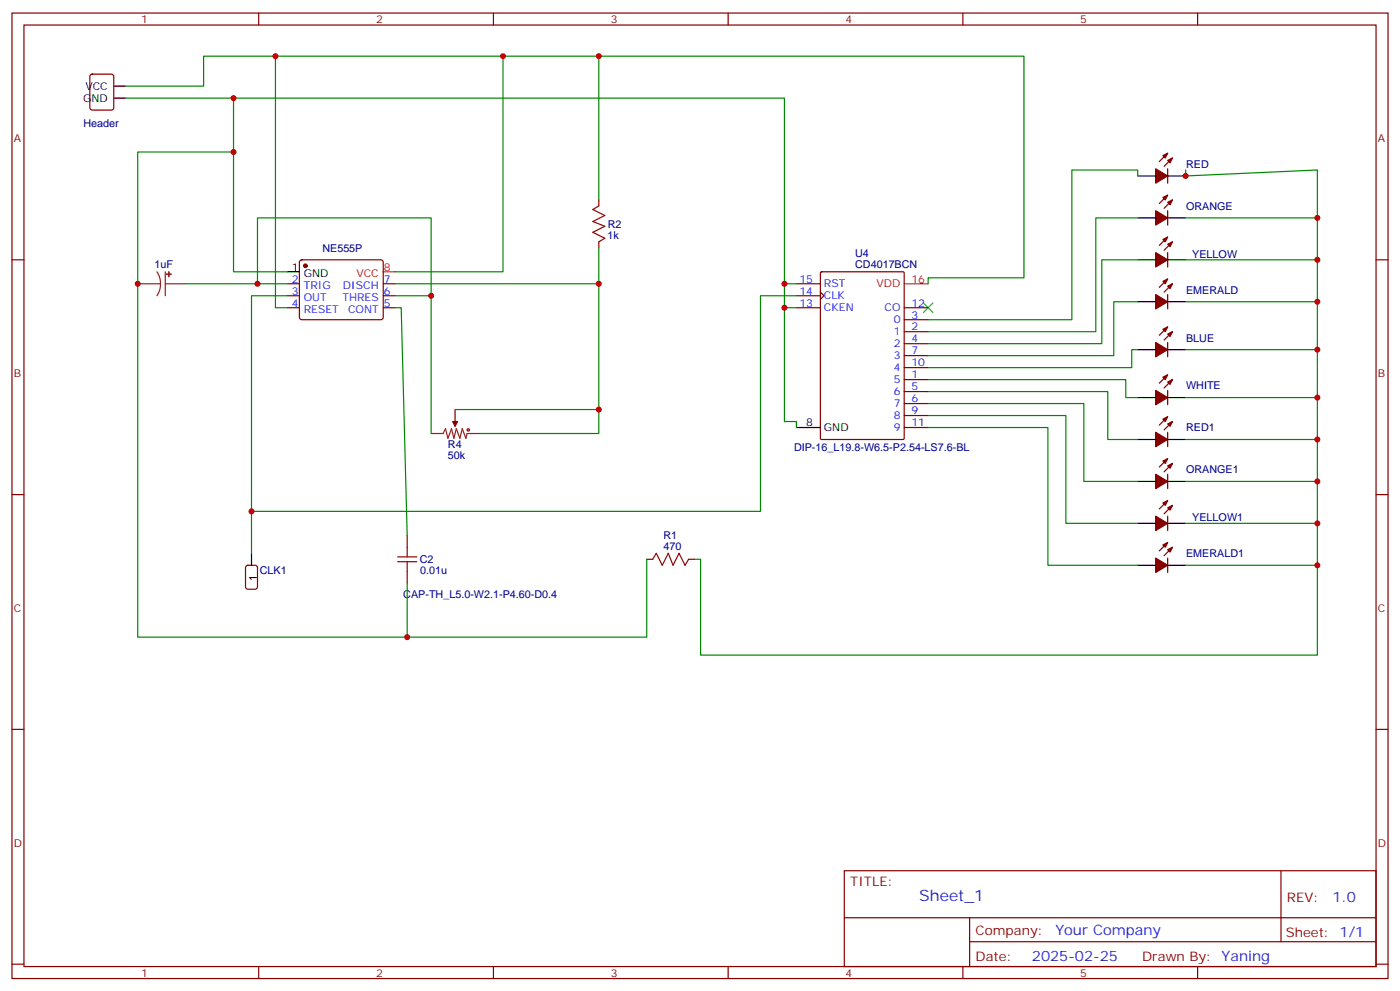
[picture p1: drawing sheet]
<svg xmlns="http://www.w3.org/2000/svg" width="412mm" height="292mm" viewBox="0 0 412 292" stroke-linecap="round" stroke-linejoin="round" font-family="sans-serif">
<g fill="none" stroke="#870000" stroke-width=".35">
<path d="M3.5 3.8h405.4v284.4h-405.4zM7.1 7.4h398.2v277.3h-398.2zM76.2 3.8v3.6M145.3 3.8v3.6M214.5 3.8v3.6M283.6 3.8v3.6M352.8 3.8v3.6M26.7 22l.5-.2h5.6l.7 .5v9.4l-.4 .7h-5.9l-.7-.4v-9.5zM176.4 58.9v1.7M344 49.7v4.2M344 45.1l-2.5 2.5M344 57.5l-2.5 2.4"/>
<path d="M345.4 46.5l-2.5 2.5M345.4 58.9l-2.5 2.4M3.5 76.5h3.6M88.4 76.7l.5-.2h23.3l.5 .2 .2 .5-.1 16.5-.6 .5-23.6-.1-.4-.6v-16.3zM176.4 71.2v1.8M344 62.1v4.2M344 74.4v4.2M344 69.8l-2.5 2.5M345.4 71.2l-2.5 2.5M405.3 76.5h3.6M84.7 90.6h3.5M84.7 83.6h3.5"/>
<path d="M84.7 87.1h3.5M112.9 90.6h3.5M112.9 83.6h3.5M112.9 87.1h3.5M234.6 90.6h7.1M234.6 83.6h7.1M234.6 87.1h7.1M241.7 86l1 1.1-1 1.1M241.7 80.2l.3-.2h24l.3 .2v48.9l-.1 .3h-24.2l-.3-.2zM266.3 97.7h7.1M266.3 94.2h7.1M266.3 90.6h7.1"/>
<path d="M344 86.7v4.3M344 96.3l-2.5 2.4M344 82.2l-2.5 2.4M345.4 97.7l-2.5 2.5M345.4 83.6l-2.5 2.4M266.3 111.8h7.1M266.3 101.2h7.1M266.3 115.3h7.1M266.3 118.9h7.1M266.3 104.7h7.1M266.3 108.3h7.1M344 100.9v4.2"/>
<path d="M344 115v4.2M344 110.4l-2.5 2.5M345.4 111.8l-2.5 2.5M134.1 120.6v3.5M266.3 122.4h7.1M266.3 125.9h7.1M344 127.3v4.3M344 139.7v4.2M344 135.1l-2.5 2.4M344 122.7l-2.5 2.5M345.4 136.5l-2.5 2.5M345.4 124.1l-2.5 2.5"/>
<path d="M3.5 145.7h3.6M119.9 157.7v3.5M344 152v4.2M344 159.8l-2.5 2.4M344 147.4l-2.5 2.5M345.4 148.8l-2.5 2.5M405.3 145.7h3.6M119.9 168.2v3.6M190.5 164.7h1.8M202.8 164.7h1.8M344 164.4v4.2M345.4 161.2l-2.5 2.5"/>
<path d="M3.5 214.8h3.6M405.3 214.8h3.6M248.7 256.4h156.6v28.3h-156.6zM377.3 256.5v20.8M248.7 270.3h156.5M285.6 277.3h119.6M285.6 270.3v14.1M3.5 284h3.6M76.2 284.7v3.5M145.3 284.7v3.5M214.5 284.7v3.5M283.6 284.7v3.5"/>
<path d="M352.8 284.7v3.5M405.3 284h3.6"/>
</g>
<g fill="none" stroke="#a10000" stroke-width=".35">
<path d="M176.4 60.6l-1.8 1.1 3.6 1.8-3.6 1.7 3.6 1.4-3.6 1.8 3.6 1.8-1.8 1M117.1 165.4h5.7M117.1 164h5.7M119.9 161.2v2.8M119.9 165.4v2.8M192.3 164.7l1-1.8 1.8 3.6 1.7-3.6 1.5 3.6 1.7-3.6 1.8 3.6 1-1.8"/>
<circle cx="137.9" cy="126.6" r=".35"/>
</g>
<path d="M272 89.2l2.8 2.8M274.8 89.2l-2.8 2.8" fill="none" stroke="#3c3" stroke-width=".35"/>
<g fill="none" stroke="#000" stroke-width=".35">
<path d="M33.5 28.9h3.5M33.5 25.4h3.5M335.1 51.8h5.3M344 51.8h5.2M335.1 76.5h5.3M335.1 64.2h5.3M344 76.5h5.2M344 64.2h5.2M84.7 80h3.5M335.1 88.9h5.3M344 88.9h5.2M335.1 103h5.3"/>
<path d="M335.1 117.1h5.3M344 103h5.2M344 117.1h5.2M234.6 125.9h7.1M335.1 129.4h5.3M344 129.4h5.2M335.1 141.8h5.3M335.1 154.1h5.3M344 141.8h5.2M344 154.1h5.2M74.1 162.9v3.6M335.1 166.5h5.3"/>
<path d="M344 166.5h5.2"/>
</g>
<path d="M112.9 80h3.5M266.3 83.6h7.1" fill="none" stroke="#f00" stroke-width=".35"/>
<path d="M72.6 166.7l.4-.2h2.1l.7 .4v5.9l-.4 .7h-2.4l-.6-.4-.1-5.9z" fill="none" stroke="#900" stroke-width=".35"/>
<path d="M40.6 83.6h6.7M46.2 80l.8 1.7 .3 1.9M47.3 83.6l-.3 1.8-.8 1.7M48.7 83.6h6M48.7 80v7.1M127 127.7h3.5l.7-1.4 .7 2.8 1.1-2.8 .7 2.8 .7-2.8 1.1 2.8 .7-2.8 1 2.8 .4-1.4h3.5M134.1 124.1v1.5" fill="none" stroke="#8c2424" stroke-width=".35"/>
<g fill="#870000" stroke="#870000" stroke-width=".35">
<path d="M133.3 124.1h1.5l-.7 1.5z"/>
<path d="M342.5 97l1.5-.7-.7 1.4z"/>
<path d="M344 98.4l1.4-.7-.7 1.4z"/>
<path d="M340.4 100.9l3.6 2.1-3.6 2.1z"/>
<path d="M342.5 111.1l1.5-.7-.7 1.4z"/>
<path d="M344 112.5l1.4-.7-.7 1.4z"/>
<path d="M340.4 115l3.6 2.1-3.6 2.1z"/>
<path d="M342.5 70.5l1.5-.7-.7 1.4z"/>
<path d="M344 71.9l1.4-.7-.7 1.4z"/>
<path d="M340.4 74.4l3.6 2.1-3.6 2.1z"/>
<path d="M342.5 82.9l1.5-.7-.7 1.4z"/>
<path d="M344 84.3l1.4-.7-.7 1.4z"/>
<path d="M340.4 86.7l3.6 2.2-3.6 2.1z"/>
<path d="M342.5 45.8l1.5-.7-.7 1.4z"/>
<path d="M344 47.2l1.4-.7-.7 1.4z"/>
<path d="M340.4 49.7l3.6 2.1-3.6 2.1z"/>
<path d="M342.5 58.2l1.5-.7-.7 1.4z"/>
<path d="M344 59.6l1.4-.7-.7 1.4z"/>
<path d="M340.4 62.1l3.6 2.1-3.6 2.1z"/>
<path d="M342.5 135.8l1.5-.7-.7 1.4z"/>
<path d="M344 137.2l1.4-.7-.7 1.4z"/>
<path d="M340.4 139.7l3.6 2.1-3.6 2.1z"/>
<path d="M342.5 123.4l1.5-.7-.7 1.4z"/>
<path d="M344 124.8l1.4-.7-.7 1.5z"/>
<path d="M340.4 127.3l3.6 2.1-3.6 2.2z"/>
<path d="M342.5 160.5l1.5-.7-.7 1.4z"/>
<path d="M344 161.9l1.4-.7-.7 1.4z"/>
<path d="M340.4 164.4l3.6 2.1-3.6 2.1z"/>
<path d="M342.5 148.1l1.5-.7-.7 1.4z"/>
<path d="M344 149.5l1.4-.7-.7 1.4z"/>
<path d="M340.4 152l3.6 2.1-3.6 2.1z"/>
<circle cx="90" cy="78.3" r=".53"/>
</g>
<g fill="#8c2424" stroke="#8c2424" stroke-width=".35">
<path d="M49.7 80v1.5z"/>
<path d="M49 80.8h1.4z"/>
</g>
<g fill="none" stroke="#008700" stroke-width=".35">
<path d="M81.1 16.5v74.1h3.6M148.2 16.5v63.5h-31.8M176.4 16.5v42.4M37 25.4h23v-8.9h241.6v65.3h-28.2v1.8M37 28.9h194.1v95.2h3.5v1.8M68.8 28.9v51.1h15.9M68.8 44.8h-28.2v142.8h79.3v-15.8M335.1 51.8v-1.7h-19.4v44.1h-42.3M349.2 50.1v1.7l38.9-1.7v142.8h-181.7v-28.2h-1.8M176.4 73v10.6h-60M335.1 64.2h-12.3v33.5h-49.4M335.1 76.5h-10.5v24.7h-51.2"/>
<path d="M349.2 64.2h38.9M349.2 76.5h38.9M54.7 83.6h30M75.8 83.6v-19.4h51.2v22.9M84.7 87.1h-10.6v75.8M116.4 87.1h10.6v40.6M116.4 90.6h1.8l1.7 67.1M176.4 83.6v37h-42.3M231.1 83.6h3.5M231.1 90.6h3.5M234.6 87.1h-10.6v63.5h-149.9M335.1 88.9h-7v15.8h-54.7"/>
<path d="M349.2 88.9h38.9M273.4 111.8h58.2v5.3h3.5M273.4 115.3h52.9v14.1h8.8M273.4 118.9h45.9v22.9h15.8M335.1 103h-1.7v5.3h-60M349.2 103h38.9M349.2 117.1h38.9M176.4 120.6v7.1h-35.3M273.4 122.4h40.6v31.7h21.1M273.4 125.9h35.3v40.6h26.4M349.2 129.4h38.9M349.2 141.8h38.9"/>
<path d="M349.2 154.1h38.9M190.5 164.7v22.9h-70.6M349.2 166.5h38.9"/>
</g>
<g fill="#c00">
<circle cx="81.1" cy="16.5" r=".88"/>
<circle cx="148.2" cy="16.5" r=".88"/>
<circle cx="176.4" cy="16.5" r=".88"/>
<circle cx="176.4" cy="83.6" r=".88"/>
<circle cx="176.4" cy="120.6" r=".88"/>
<circle cx="127" cy="87.1" r=".88"/>
<circle cx="75.8" cy="83.6" r=".88"/>
<circle cx="74.1" cy="150.6" r=".88"/>
<circle cx="231.1" cy="90.6" r=".88"/>
<circle cx="231.1" cy="83.6" r=".88"/>
<circle cx="68.8" cy="28.9" r=".88"/>
<circle cx="68.8" cy="44.8" r=".88"/>
<circle cx="40.6" cy="83.6" r=".88"/>
<circle cx="119.9" cy="187.6" r=".88"/>
<circle cx="349.3" cy="51.8" r=".88"/>
<circle cx="388.1" cy="64.2" r=".88"/>
<circle cx="388.1" cy="76.5" r=".88"/>
<circle cx="388.1" cy="88.9" r=".88"/>
<circle cx="388.1" cy="103" r=".88"/>
<circle cx="388.1" cy="117.1" r=".88"/>
<circle cx="388.1" cy="129.4" r=".88"/>
<circle cx="388.1" cy="141.8" r=".88"/>
<circle cx="388.1" cy="154.1" r=".88"/>
<circle cx="388.1" cy="166.5" r=".88"/>
</g>
<text font-size="4.6" fill="#00f" x="270.8" y="265.5">Sheet_1</text>
<g font-size="4.2" fill="#00f">
<text x="392.5" y="265.7">1.0</text>
<text x="310.9" y="275.3">Your Company</text>
<text x="304" y="283.1">2025-02-25</text>
</g>
<g font-size="3.9" fill="#800">
<text x="250.5" y="261">TITLE:</text>
<text x="379.1" y="265.7">REV:</text>
<text x="287.4" y="275.2">Company:</text>
<text x="378.7" y="275.8">Sheet: 1/1</text>
<text x="287.4" y="282.9">Date:</text>
<text x="336.4" y="283">Drawn By: Yaning</text>
</g>
<g font-size="3.2" fill="#800">
<text x="41.6" y="6.8">1</text>
<text x="110.8" y="6.8">2</text>
<text x="179.9" y="6.8">3</text>
<text x="249.1" y="6.8">4</text>
<text x="318.2" y="6.8">5</text>
<text x="4.1" y="41.9">A</text>
<text x="405.9" y="41.9">A</text>
<text x="4.1" y="111.1">B</text>
<text x="405.9" y="111.1">B</text>
<text x="4.1" y="180.2">C</text>
<text x="405.9" y="180.2">C</text>
<text x="4.1" y="249.4">D</text>
<text x="405.9" y="249.4">D</text>
<text x="41.6" y="287.7">1</text>
<text x="110.8" y="287.7">2</text>
<text x="179.9" y="287.7">3</text>
<text x="249.1" y="287.7">4</text>
<text x="318.2" y="287.7">5</text>
</g>
<g font-size="3.2">
<text x="24.5" y="30">GND</text>
<text x="25.1" y="26.4">VCC</text>
<text x="86" y="79.7">1</text>
<text x="89.5" y="81.5">GND</text>
<text x="237.5" y="125.6">8</text>
<text x="242.7" y="127">GND</text>
<text x="75.7" y="171.1" transform="rotate(-90 75.7 171.1)">1</text>
</g>
<g font-size="3.2" fill="#000080">
<text x="24.6" y="37.3">Header</text>
<text x="349.4" y="49.4">RED</text>
<text x="349.4" y="61.8">ORANGE</text>
<text x="179" y="70.3">1k</text>
<text x="179" y="67.1">R2</text>
<text x="95" y="74.1">NE555P</text>
<text x="251.9" y="75.7">U4</text>
<text x="351.2" y="75.9">YELLOW</text>
<text x="45.5" y="79">1uF</text>
<text x="251.9" y="78.9">CD4017BCN</text>
<text x="349.4" y="86.5">EMERALD</text>
<text x="349.4" y="100.6">BLUE</text>
<text x="349.4" y="114.7">WHITE</text>
<text x="132" y="131.9">R4</text>
<text x="349.4" y="127.1">RED1</text>
<text x="131.9" y="135.1">50k</text>
<text x="233.9" y="133">DIP-16_L19.8-W6.5-P2.54-LS7.6-BL</text>
<text x="349.4" y="139.4">ORANGE1</text>
<text x="351.2" y="153.5">YELLOW1</text>
<text x="195.5" y="161.9">470</text>
<text x="195.5" y="158.7">R1</text>
<text x="123.6" y="165.9">C2</text>
<text x="349.4" y="164.1">EMERALD1</text>
<text x="76.6" y="169">CLK1</text>
<text x="123.8" y="169">0.01u</text>
<text x="118.8" y="176.2">CAP-TH_L5.0-W2.1-P4.60-D0.4</text>
</g>
<g font-size="3.2" fill="#00f">
<text x="86" y="83.2">2</text>
<text x="113.1" y="83.2">7</text>
<text x="235.5" y="83.2">15</text>
<text x="86" y="86.7">3</text>
<text x="89.5" y="85">TRIG</text>
<text x="89.5" y="88.5">OUT</text>
<text x="100.9" y="88.5">THRES</text>
<text x="101" y="85">DISCH</text>
<text x="113.1" y="86.7">6</text>
<text x="235.5" y="86.7">14</text>
<text x="242.7" y="84.6">RST</text>
<text x="242.7" y="88.2">CLK</text>
<text x="86" y="90.3">4</text>
<text x="89.5" y="92">RESET</text>
<text x="102.5" y="92">CONT</text>
<text x="113.1" y="90.3">5</text>
<text x="235.5" y="90.3">13</text>
<text x="242.7" y="91.7">CKEN</text>
<text x="260.6" y="91.7">CO</text>
<text x="263.3" y="95.2">0</text>
<text x="268.5" y="93.8">3</text>
<text x="268.5" y="90.3">12</text>
<text x="263.3" y="98.7">1</text>
<text x="268.5" y="97.3">2</text>
<text x="268.5" y="100.9">4</text>
<text x="263.3" y="102.3">2</text>
<text x="263.3" y="105.8">3</text>
<text x="268.5" y="104.4">7</text>
<text x="268.5" y="107.9">10</text>
<text x="263.3" y="112.9">5</text>
<text x="263.3" y="109.3">4</text>
<text x="268.5" y="111.4">1</text>
<text x="263.3" y="116.4">6</text>
<text x="263.3" y="119.9">7</text>
<text x="268.5" y="115">5</text>
<text x="268.5" y="118.5">6</text>
<text x="263.3" y="123.4">8</text>
<text x="268.5" y="122">9</text>
<text x="268.5" y="125.6">11</text>
<text x="263.3" y="127">9</text>
</g>
<g font-size="3.2" fill="#f00">
<text x="105" y="81.5">VCC</text>
<text x="113.1" y="79.7">8</text>
<text x="268.5" y="83.2">16</text>
<text x="258.2" y="84.6">VDD</text>
</g>
</svg>
